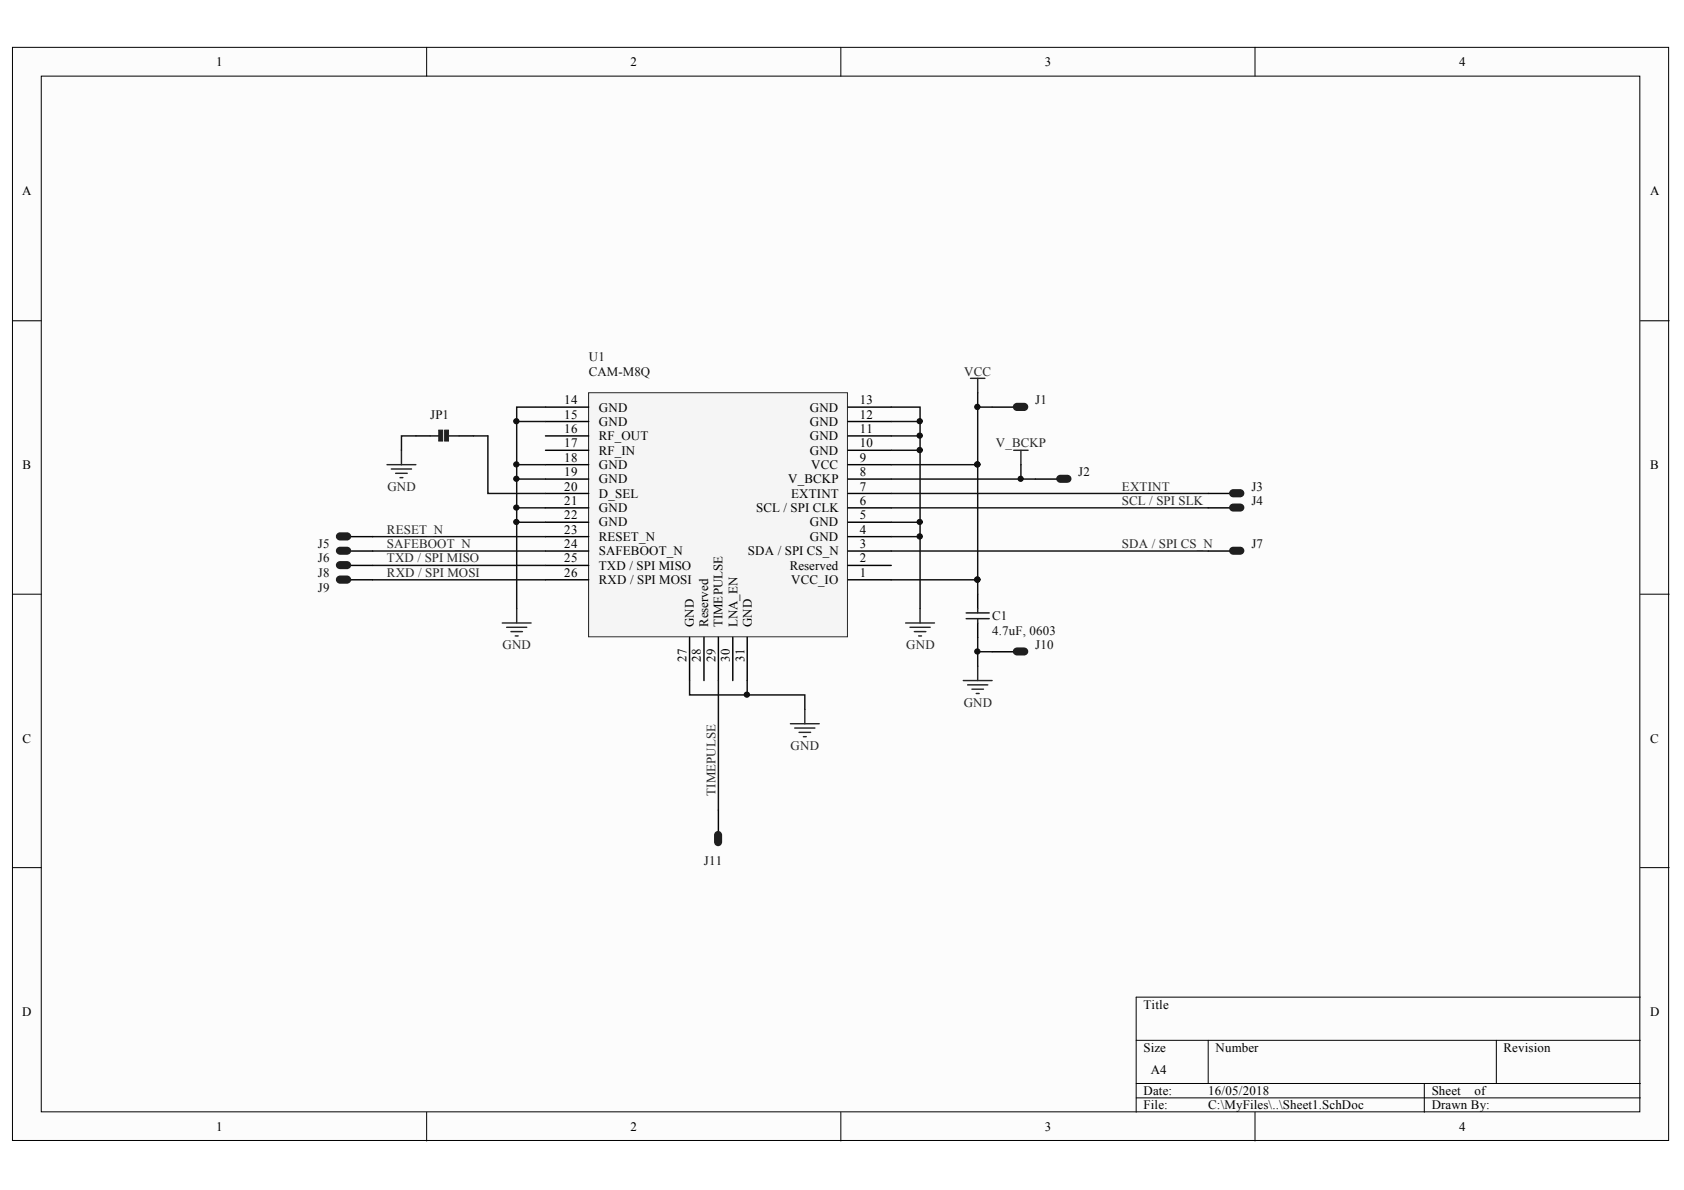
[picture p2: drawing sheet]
<svg xmlns="http://www.w3.org/2000/svg" width="297mm" height="210mm" viewBox="0 0 297 210" stroke-linecap="round" stroke-linejoin="round" font-family="sans-serif">
<g fill="#fcfcfc" stroke="#000" stroke-width=".18">
<path d="M2.2 8.4h292.1v192.8h-292.1z"/>
<path d="M7.3 13.4h281.9v182.7h-281.9z"/>
</g>
<g fill="none" stroke="#000" stroke-width=".18">
<path d="M75.3 8.4v5M148.3 8.4v5M221.4 8.4v5M2.2 56.6h5.1M289.3 56.6h5.1M2.2 104.8h5.1M289.3 104.8h5.1M2.2 153h5.1M289.3 153h5.1M289.3 175.9h-88.9v20.3M75.3 196.2v5.1M148.3 196.2v5.1"/>
<path d="M200.4 183.5h88.9M200.4 191.1h88.9M200.4 193.7h88.9M213.1 183.5v7.6M221.4 196.2v5.1M251.2 191.1v5.1M263.9 183.5v7.6"/>
</g>
<path d="M103.8 69.3h45.7v43h-45.7z" fill="#f5f5f5" stroke="#262626" stroke-width=".18"/>
<g fill="none" stroke="#000" stroke-width=".25">
<path d="M73.4 76.9h2.5M81 76.9h2.5M96.2 79.4h7.6M96.2 76.9h7.6M96.2 74.3h7.6M96.2 71.8h7.6M149.6 79.4h7.6M149.6 76.9h7.6M149.6 74.3h7.6M149.6 71.8h7.6M175 71.8h3.8M61.9 99.7h3.8"/>
<path d="M61.9 97.2h3.8M61.9 94.7h3.8M96.2 99.7h7.6M96.2 97.2h7.6M96.2 94.7h7.6M96.2 92.1h7.6M96.2 89.6h7.6M96.2 87h7.6M96.2 84.5h7.6M96.2 82h7.6M149.6 99.7h7.6M149.6 97.2h7.6"/>
<path d="M149.6 94.7h7.6M149.6 92.1h7.6M149.6 89.6h7.6M149.6 87h7.6M149.6 84.5h7.6M149.6 82h7.6M182.6 84.5h3.8M213.1 97.2h3.8M213.1 89.6h3.8M213.1 87h3.8M61.9 102.3h3.8M96.2 102.3h7.6"/>
<path d="M121.6 112.4v7.6M124.2 112.4v7.6M126.7 112.4v7.6M129.3 112.4v7.6M131.8 112.4v7.6M149.6 102.3h7.6M172.5 104.8v2.5M172.5 109.9v2.5M175 115h3.8M126.7 142.9v3.8"/>
</g>
<g fill="none" stroke="#262626" stroke-width=".25">
<path d="M70.8 79.4v2.6M171.2 66.7h2.5M172.5 66.7v2.6M178.8 79.4h2.5M180.1 79.4v2.6M68.3 82h5.1M69 82.7h3.6M69.8 83.5h2M70.6 84.2h.5M88.6 109.9h5.1M89.4 110.6h3.5M90.1 111.4h2.1"/>
<path d="M90.9 112.2h.5M91.1 107.3v2.6M159.7 109.9h5.1M160.5 110.6h3.6M161.3 111.4h2M162 112.2h.5M162.3 107.3v2.6M172.5 117.5v2.5M139.4 127.7h5.1M140.2 128.4h3.5M140.9 129.2h2.1M141.7 129.9h.5"/>
<path d="M142 125.1v2.6M169.9 120h5.1M170.7 120.8h3.5M171.4 121.6h2.1M172.2 122.3h.5"/>
</g>
<g fill="none" stroke="#0e0e0e" stroke-width=".25">
<path d="M73.4 76.9h-2.6v2.5M83.5 76.9h2.6v10.1h10.1M91.1 74.3h5.1M96.2 71.8h-5.1v35.5M157.2 71.8h5.1v35.5M157.2 74.3h5.1M157.2 76.9h5.1M157.2 79.4h5.1M172.5 69.3v12.7h-15.3M172.5 71.8h2.5M65.7 94.7h30.5M65.7 97.2h30.5"/>
<path d="M65.7 99.7h30.5M91.1 82h5.1M91.1 84.5h5.1M91.1 89.6h5.1M91.1 92.1h5.1M157.2 84.5h25.4M157.2 89.6h55.9M157.2 92.1h5.1M157.2 94.7h5.1M157.2 97.2h55.9M157.2 87h55.9M172.5 82v20.3h-15.3"/>
<path d="M180.1 82v2.5M65.7 102.3h30.5M172.5 102.3v2.5M172.5 112.4v5.1M172.5 115h2.5M121.6 120v2.6h20.4v2.5M126.7 120v22.9M131.8 120v2.6"/>
</g>
<g fill="#0e0e0e" stroke="#0e0e0e" stroke-width=".18">
<circle cx="91.1" cy="74.3" r=".46"/>
<circle cx="91.1" cy="81.9" r=".46"/>
<circle cx="91.1" cy="84.5" r=".46"/>
<circle cx="91.1" cy="89.5" r=".46"/>
<circle cx="91.1" cy="92.1" r=".46"/>
<circle cx="162.2" cy="74.3" r=".46"/>
<circle cx="162.2" cy="76.8" r=".46"/>
<circle cx="162.2" cy="79.4" r=".47"/>
<circle cx="162.2" cy="92.1" r=".46"/>
<circle cx="162.2" cy="94.6" r=".47"/>
<circle cx="131.7" cy="122.5" r=".46"/>
<circle cx="172.4" cy="81.9" r=".46"/>
<circle cx="172.4" cy="102.2" r=".47"/>
<circle cx="180" cy="84.5" r=".46"/>
<circle cx="172.4" cy="114.9" r=".46"/>
<circle cx="172.4" cy="71.8" r=".47"/>
</g>
<g fill="#1c1c1c" stroke="#1c1c1c" stroke-width=".25">
<path d="M186.6 84a2.42 2.42 0 0 1 1.9-.1 .58 .58 0 0 1 .4 .7 .58 .58 0 0 1-.7 .4h-1.1a.58 .58 0 0 1-.6-.3 .58 .58 0 0 1 .1-.7z"/>
<path d="M179 114.5a2.46 2.46 0 0 1 1.9-.1 .58 .58 0 0 1 .3 .6 .58 .58 0 0 1-.6 .5h-1.2a.58 .58 0 0 1-.6-.3 .58 .58 0 0 1 .2-.7z"/>
<path d="M179 71.4a2.41 2.41 0 0 1 1.9-.2 .59 .59 0 0 1 .3 .7 .59 .59 0 0 1-.6 .5h-1.2a.59 .59 0 0 1-.6-.4 .59 .59 0 0 1 .2-.6z"/>
<path d="M217.1 86.6a2.38 2.38 0 0 1 1.9-.1 .59 .59 0 0 1 .4 .6 .59 .59 0 0 1-.7 .5h-1.1a.59 .59 0 0 1-.6-.4 .59 .59 0 0 1 .1-.6z"/>
<path d="M217.1 89.1a2.42 2.42 0 0 1 1.9-.1 .58 .58 0 0 1 .4 .7 .58 .58 0 0 1-.7 .4h-1.1a.58 .58 0 0 1-.6-.3 .58 .58 0 0 1 .1-.7z"/>
<path d="M217.1 96.7a2.42 2.42 0 0 1 1.9-.1 .58 .58 0 0 1 .4 .7 .58 .58 0 0 1-.7 .4h-1.1a.58 .58 0 0 1-.6-.3 .58 .58 0 0 1 .1-.7z"/>
<path d="M59.6 101.8a2.38 2.38 0 0 1 1.8-.1 .59 .59 0 0 1 .4 .7 .59 .59 0 0 1-.6 .4h-1.2a.59 .59 0 0 1-.6-.3 .59 .59 0 0 1 .2-.7z"/>
<path d="M59.6 99.3a2.42 2.42 0 0 1 1.8-.2 .58 .58 0 0 1 .4 .7 .58 .58 0 0 1-.6 .5h-1.2a.58 .58 0 0 1-.6-.4 .58 .58 0 0 1 .2-.6z"/>
<path d="M59.6 96.7a2.42 2.42 0 0 1 1.8-.1 .58 .58 0 0 1 .4 .7 .58 .58 0 0 1-.6 .4h-1.2a.58 .58 0 0 1-.6-.3 .58 .58 0 0 1 .2-.7z"/>
<path d="M59.6 94.2a2.38 2.38 0 0 1 1.8-.1 .59 .59 0 0 1 .4 .6 .59 .59 0 0 1-.6 .5h-1.2a.59 .59 0 0 1-.6-.3 .59 .59 0 0 1 .2-.7z"/>
<path d="M126.3 146.9a.58 .58 0 0 1 .6-.1 .58 .58 0 0 1 .3 .5v1.2a.59 .59 0 0 1-.5 .6 .59 .59 0 0 1-.6-.6v-1.2z"/>
</g>
<path d="M75.9 76.9h1.8M79.2 76.9h1.8M170.4 108.1h4.1M170.4 109.1h4.1M172.5 107.3v.8M172.5 109.1v.8" fill="none" stroke="#1c1c1c" stroke-width=".25"/>
<g fill="#1c1c1c" stroke="#1c1c1c" stroke-width=".18">
<path d="M78.4 75.9h.7v1.9h-.7z"/>
<path d="M77.4 75.9h.7v1.9h-.7z"/>
</g>
<g font-size="2.3">
<text x="38.1" y="11.7">1</text>
<text x="111.2" y="11.7">2</text>
<text x="184.3" y="11.7">3</text>
<text x="257.4" y="11.7">4</text>
<text x="3.9" y="34.5">A</text>
<text x="291.1" y="34.5">A</text>
<text x="99.5" y="71.3">14</text>
<text x="151.6" y="71.3">13</text>
<text x="99.5" y="73.9">15</text>
<text x="99.5" y="76.4">16</text>
<text x="105.6" y="72.6">GND</text>
<text x="105.6" y="75.1">GND</text>
<text x="105.6" y="77.7">RF_OUT</text>
<text x="142.8" y="77.7">GND</text>
<text x="142.8" y="75.1">GND</text>
<text x="142.8" y="72.6">GND</text>
<text x="151.6" y="76.4">11</text>
<text x="151.6" y="73.9">12</text>
<text x="4" y="82.7">B</text>
<text x="99.5" y="78.9">17</text>
<text x="99.5" y="81.5">18</text>
<text x="99.5" y="84">19</text>
<text x="105.6" y="80.2">RF_IN</text>
<text x="105.6" y="82.7">GND</text>
<text x="142.8" y="80.2">GND</text>
<text x="143.1" y="82.7">VCC</text>
<text x="151.6" y="84">8</text>
<text x="151.6" y="81.5">9</text>
<text x="151.6" y="78.9">10</text>
<text x="291.1" y="82.7">B</text>
<text x="99.5" y="86.5">20</text>
<text x="99.5" y="89.1">21</text>
<text x="105.6" y="85.3">GND</text>
<text x="105.6" y="87.8">D_SEL</text>
<text x="139" y="85.3">V_BCKP</text>
<text x="139.5" y="87.8">EXTINT</text>
<text x="151.6" y="89.1">6</text>
<text x="151.6" y="86.5">7</text>
<text x="99.5" y="91.6">22</text>
<text x="99.5" y="94.1">23</text>
<text x="105.6" y="90.3">GND</text>
<text x="105.6" y="92.9">GND</text>
<text x="105.6" y="95.4">RESET_N</text>
<text x="133.4" y="90.3">SCL / SPI CLK</text>
<text x="142.8" y="95.4">GND</text>
<text x="142.8" y="92.9">GND</text>
<text x="151.6" y="94.1">4</text>
<text x="151.6" y="91.6">5</text>
<text x="99.5" y="96.7">24</text>
<text x="99.5" y="99.2">25</text>
<text x="99.5" y="101.7">26</text>
<text x="105.6" y="97.9">SAFEBOOT_N</text>
<text x="105.6" y="100.5">TXD / SPI MISO</text>
<text x="131.9" y="97.9">SDA / SPI CS_N</text>
<text x="139.3" y="100.5">Reserved</text>
<text x="151.6" y="101.7">1</text>
<text x="151.6" y="99.2">2</text>
<text x="151.6" y="96.7">3</text>
<text x="105.6" y="103">RXD / SPI MOSI</text>
<text x="139.5" y="103">VCC_IO</text>
<text x="122.4" y="110.6" transform="rotate(-90 122.4 110.6)">GND</text>
<text x="124.9" y="110.6" transform="rotate(-90 124.9 110.6)">Reserved</text>
<text x="127.4" y="110.6" transform="rotate(-90 127.4 110.6)">TIMEPULSE</text>
<text x="130.1" y="110.6" transform="rotate(-90 130.1 110.6)">LNA_EN</text>
<text x="132.6" y="110.6" transform="rotate(-90 132.6 110.6)">GND</text>
<text x="121.1" y="116.8" transform="rotate(-90 121.1 116.8)">27</text>
<text x="123.6" y="116.8" transform="rotate(-90 123.6 116.8)">28</text>
<text x="126.2" y="116.8" transform="rotate(-90 126.2 116.8)">29</text>
<text x="128.7" y="116.8" transform="rotate(-90 128.7 116.8)">30</text>
<text x="131.3" y="116.8" transform="rotate(-90 131.3 116.8)">31</text>
<text x="4" y="131">C</text>
<text x="291.1" y="131">C</text>
<text x="3.9" y="179.2">D</text>
<text x="201.7" y="177.9">Title</text>
<text x="291.1" y="179.2">D</text>
<text x="201.7" y="185.6">Size</text>
<text x="214.4" y="185.6">Number</text>
<text x="265.2" y="185.6">Revision</text>
<text x="203" y="189.4">A4</text>
<text x="201.7" y="193.2">Date:</text>
<text x="201.7" y="195.7">File:</text>
<text x="213.1" y="193.2">16/05/2018</text>
<text x="213.1" y="195.7">C:\MyFiles\..\Sheet1.SchDoc</text>
<text x="252.5" y="193.2">Sheet</text>
<text x="252.5" y="195.7">Drawn By:</text>
<text x="260.1" y="193.2">of</text>
<text x="38.1" y="199.5">1</text>
<text x="111.2" y="199.5">2</text>
<text x="184.3" y="199.5">3</text>
<text x="257.4" y="199.5">4</text>
</g>
<g font-size="2.3" fill="#0e0e0e">
<text x="103.9" y="63.7">U1</text>
<text x="103.9" y="66.2">CAM-M8Q</text>
<text x="182.6" y="71.3">J1</text>
<text x="75.9" y="73.9">JP1</text>
<text x="190.2" y="84">J2</text>
<text x="220.7" y="86.5">J3</text>
<text x="220.7" y="89.1">J4</text>
<text x="56.1" y="101.7">J8</text>
<text x="56.1" y="99.2">J6</text>
<text x="56.1" y="96.7">J5</text>
<text x="220.7" y="96.7">J7</text>
<text x="56.1" y="104.4">J9</text>
<text x="175" y="109.4">C1</text>
<text x="175" y="112">4.7uF, 0603</text>
<text x="182.6" y="114.5">J10</text>
<text x="124.2" y="152.5">J11</text>
</g>
<g font-size="2.3" fill="#262626">
<text x="170.1" y="66.2">VCC</text>
<text x="175.7" y="78.9">V_BCKP</text>
<text x="68.3" y="86.5">GND</text>
<text x="197.9" y="86.5">EXTINT</text>
<text x="197.9" y="89.1">SCL / SPI SLK</text>
<text x="68.2" y="94.1">RESET_N</text>
<text x="68.2" y="96.7">SAFEBOOT_N</text>
<text x="68.2" y="99.2">TXD / SPI MISO</text>
<text x="68.2" y="101.7">RXD / SPI MOSI</text>
<text x="197.9" y="96.7">SDA / SPI CS_N</text>
<text x="88.6" y="114.5">GND</text>
<text x="159.8" y="114.5">GND</text>
<text x="170" y="124.6">GND</text>
<text x="139.5" y="132.2">GND</text>
<text x="126.2" y="140.3" transform="rotate(-90 126.2 140.3)">TIMEPULSE</text>
</g>
</svg>
